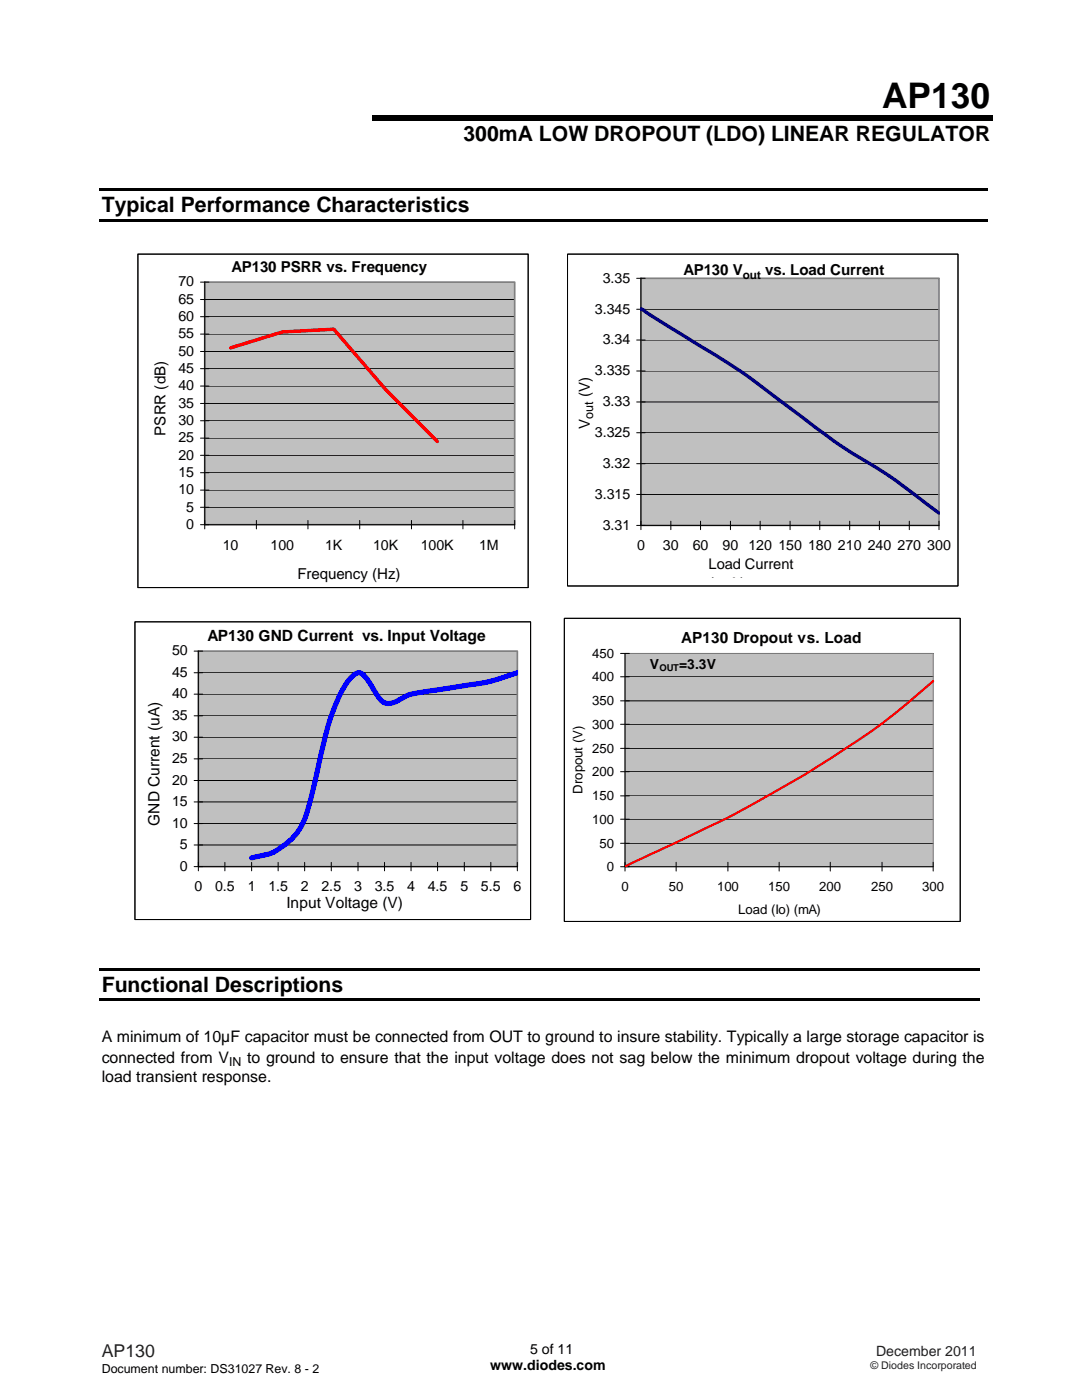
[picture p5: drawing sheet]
<svg xmlns="http://www.w3.org/2000/svg" width="216mm" height="279mm" viewBox="0 0 216 279" stroke-linecap="round" stroke-linejoin="round" font-family="sans-serif">
<path d="M19.8 37.6h177.2v.5h-177.2zM74.3 23.1h123.8v1.1h-123.8zM19.8 43.7h177.2v.5h-177.2z" fill="#000"/>
<path d="M27.5 50.7h77.9v66.6h-77.9z" fill="#fff"/>
<path d="M27.5 50.7h77.9v66.6h-77.9z" fill="none" stroke="#000" stroke-width=".2"/>
<path d="M40.9 56.3h61.8v48.4h-61.8z" fill="#c0c0c0"/>
<g fill="none" stroke="#000" stroke-width=".2">
<path d="M27.5 50.7h77.9v66.6h-77.9zM40 59.8h62.7M40 56.3h62.7M40.9 56.3v49.3M40 77h62.7M40 73.6h62.7M40 70.1h62.7M40 66.7h62.7M40 63.2h62.7M40 97.8h62.7M40 94.3h62.7M40 90.9h62.7"/>
<path d="M40 87.4h62.7M40 84h62.7M40 80.5h62.7M40 101.2h62.7M40 104.7h62.7M51.2 103.9v1.7M61.4 103.9v1.7M71.8 103.9v1.7M82.1 103.9v1.7M92.4 103.9v1.7M102.7 103.9v1.7"/>
</g>
<path d="M40.9 56.3h61.8v48.4h-61.8z" fill="none" stroke="#808080" stroke-width=".34"/>
<path d="M46 69.4l10.3-3.1 10.3-.6 10.3 12 10.4 10.4" fill="none" stroke="#f00" stroke-width=".68"/>
<path d="M113.3 50.7h77.9v66.2h-77.9z" fill="#fff"/>
<path d="M113.2 50.7h78v66.2h-78z" fill="none" stroke="#000" stroke-width=".2"/>
<path d="M127.9 55.5h59.5v49.4h-59.5z" fill="#c0c0c0"/>
<g fill="none" stroke="#000" stroke-width=".2">
<path d="M113.2 50.7h78v66.2h-78zM127 55.5h60.4M127.9 55.5v50.2M127 74h60.4M127 67.9h60.4M127 61.7h60.4M127 98.7h60.4M127 92.5h60.4M127 86.4h60.4M127 80.2h60.4M127 104.9h60.4M133.9 104v1.7"/>
<path d="M139.8 104v1.7M145.8 104v1.7M151.7 104v1.7M157.6 104v1.7M163.6 104v1.7M169.5 104v1.7M175.5 104v1.7M181.4 104v1.7M187.4 104v1.7"/>
</g>
<path d="M127.9 55.5h59.5v49.4h-59.5z" fill="none" stroke="#808080" stroke-width=".34"/>
<path d="M127.9 61.7l.3 .1 6.3 4a215.8 215.8 0 0 1 25.6 17.5 115.4 115.4 0 0 0 16.1 10.9l2.5 1.6 8.7 6.6" fill="none" stroke="#000080" stroke-width=".68"/>
<path d="M26.9 124.1h79v59.4h-79z" fill="#fff"/>
<path d="M26.9 124.1h79v59.4h-79z" fill="none" stroke="#000" stroke-width=".2"/>
<path d="M39.6 129.9h63.6v43.1h-63.6z" fill="#c0c0c0"/>
<g fill="none" stroke="#000" stroke-width=".2">
<path d="M26.9 124.1h79v59.4h-79zM38.7 138.5h64.5M38.7 134.3h64.5M38.7 129.9h64.5M39.6 129.9v43.9M38.7 155.8h64.5M38.7 151.4h64.5M38.7 147.1h64.5M38.7 142.9h64.5M38.7 168.6h64.5M38.7 164.4h64.5M38.7 160h64.5"/>
<path d="M38.7 173h64.5M44.9 172.1v1.7M50.2 172.1v1.7M55.5 172.1v1.7M60.8 172.1v1.7M66.1 172.1v1.7M71.4 172.1v1.7M76.7 172.1v1.7M82 172.1v1.7M87.3 172.1v1.7M92.6 172.1v1.7M97.9 172.1v1.7"/>
<path d="M103.2 172.1v1.7"/>
</g>
<path d="M39.6 129.9h63.6v43.1h-63.6z" fill="none" stroke="#808080" stroke-width=".34"/>
<path d="M103.2 134.3a38.2 38.2 0 0 1-10.6 2.5l-8 1.3a9.9 9.9 0 0 0-5.5 1.9 2.5 2.5 0 0 1-3.7-1.1l-1-1.6a8.9 8.9 0 0 0-2.2-2.9 1.28 1.28 0 0 0-1.7 .4 18.7 18.7 0 0 0-4.1 7.2 131.7 131.7 0 0 0-3.9 15.5l-.3 1.4a17.2 17.2 0 0 1-3.5 8.1 12.1 12.1 0 0 1-7.8 4l-.7 .2" fill="none" stroke="#00f" stroke-width="1"/>
<path d="M112.6 123.4h79v60.5h-79z" fill-rule="evenodd" fill="#fff" stroke="#000" stroke-width=".2"/>
<path d="M124.7 130.4h61.5v42.6h-61.5z" fill="#c0c0c0"/>
<g fill="none" stroke="#000" stroke-width=".2">
<path d="M112.6 123.4h79v60.5h-79zM123.8 139.9h62.4M123.8 135.1h62.4M123.8 130.4h62.4M124.7 130.4v43.4M123.8 158.8h62.4M123.8 154h62.4M123.8 149.4h62.4M123.8 144.5h62.4M123.8 168.3h62.4M123.8 163.5h62.4M123.8 173h62.4"/>
<path d="M134.9 172.1v1.7M145.2 172.1v1.7M155.5 172.1v1.7M165.7 172.1v1.7M176 172.1v1.7M186.2 172.1v1.7"/>
</g>
<path d="M124.7 130.4h61.5v42.6h-61.5z" fill="none" stroke="#808080" stroke-width=".2"/>
<path d="M186.2 135.9a131.2 131.2 0 0 1-20.5 15.5 265.2 265.2 0 0 1-35.9 19.1l-5 2.3" fill="none" stroke="#f00" stroke-width=".44"/>
<path d="M19.8 193.2h175.6v.5h-175.6zM19.8 199.3h175.6v.5h-175.6z" fill="#000"/>
<text font-size="7" x="176" y="21.6">AP130</text>
<g font-size="4.2">
<text x="92.5" y="28.1">300mA LOW DROPOUT (LDO) LINEAR REGULATOR</text>
<text x="20.3" y="42.4">Typical Performance Characteristics</text>
<text x="20.3" y="198">Functional Descriptions</text>
</g>
<text font-size="3.5" fill="#231f20" x="20.3" y="270.9">AP130</text>
<g font-size="3.4">
<text x="141.4" y="117.7">(</text>
<text x="145.4" y="117.7">A)</text>
</g>
<g font-size="3.2">
<text x="20.3" y="207.9">A minimum of 10µF capacitor must be connected from OUT to ground to insure stability. Typically a large storage capacitor is</text>
<text x="20.3" y="212.2">connected from V</text>
<text x="49.3" y="212.2">to ground to ensure that the input voltage does not sag below the minimum dropout voltage during the</text>
<text x="20.3" y="216">load transient response.</text>
</g>
<g font-size="3.1">
<text x="41.4" y="127.9">AP130 GND Current vs. Input Voltage</text>
<text x="135.9" y="128.3">AP130 Dropout vs. Load</text>
<text x="31.9" y="164.8" transform="rotate(-90 31.9 164.8)">GND Current (uA)</text>
<text x="57.1" y="181.1">Input Voltage (V)</text>
</g>
<g font-size="3">
<text x="46.2" y="54.4">AP130 PSRR vs. Frequency</text>
<text x="136.4" y="54.9">AP130 V</text>
<text x="152.7" y="54.9">vs. Load Current</text>
<text x="117.7" y="79.3" transform="rotate(-90 117.7 79.3)">(V)</text>
<text x="33" y="86.9" transform="rotate(-90 33 86.9)">PSRR (dB)</text>
<text x="117.7" y="85.6" transform="rotate(-90 117.7 85.6)">V</text>
<text x="59.3" y="115.6">Frequency (Hz)</text>
</g>
<text font-size="2.9" x="141.4" y="113.5">Load Current</text>
<g font-size="2.8">
<text x="35.6" y="57.2">70</text>
<text x="120.3" y="56.4">3.35</text>
<text x="35.6" y="64.1">60</text>
<text x="35.6" y="60.6">65</text>
<text x="118.7" y="62.6">3.345</text>
<text x="35.6" y="71">50</text>
<text x="35.6" y="67.5">55</text>
<text x="120.3" y="68.7">3.34</text>
<text x="35.6" y="77.9">40</text>
<text x="35.6" y="74.4">45</text>
<text x="118.7" y="74.9">3.335</text>
<text x="35.6" y="81.4">35</text>
<text x="120.3" y="81.1">3.33</text>
<text x="35.6" y="88.3">25</text>
<text x="35.6" y="84.8">30</text>
<text x="118.7" y="87.2">3.325</text>
<text x="35.6" y="95.2">15</text>
<text x="35.6" y="91.7">20</text>
<text x="120.3" y="93.4">3.32</text>
<text x="35.6" y="98.7">10</text>
<text x="118.7" y="99.5">3.315</text>
<text x="37.2" y="105.6">0</text>
<text x="37.2" y="102.1">5</text>
<text x="120.3" y="105.7">3.31</text>
<text x="44.5" y="109.7">10</text>
<text x="54" y="109.7">100</text>
<text x="64.9" y="109.7">1K</text>
<text x="74.4" y="109.7">10K</text>
<text x="84" y="109.7">100K</text>
<text x="95.6" y="109.7">1M</text>
<text x="127.1" y="109.8">0</text>
<text x="132.3" y="109.8">30</text>
<text x="138.2" y="109.8">60</text>
<text x="144.2" y="109.8">90</text>
<text x="149.3" y="109.8">120 150 180 210 240 270 300</text>
<text x="34.3" y="130.8">50</text>
<text x="34.3" y="135.1">45</text>
<text x="129.7" y="133.6">V</text>
<text x="135.5" y="133.6">=3.3V</text>
<text x="34.3" y="143.7">35</text>
<text x="34.3" y="139.4">40</text>
<text x="34.3" y="148">30</text>
<text x="34.3" y="152.3">25</text>
<text x="34.3" y="160.9">15</text>
<text x="34.3" y="156.6">20</text>
<text x="34.3" y="165.2">10</text>
<text x="35.9" y="173.8">0</text>
<text x="35.9" y="169.5">5</text>
<text x="38.8" y="177.9">0</text>
<text x="42.9" y="177.9">0.5</text>
<text x="49.4" y="177.9">1</text>
<text x="53.5" y="177.9">1.5</text>
<text x="60" y="177.9">2</text>
<text x="64.1" y="177.9">2.5</text>
<text x="70.7" y="177.9">3</text>
<text x="74.8" y="177.9">3.5</text>
<text x="81.2" y="177.9">4</text>
<text x="85.4" y="177.9">4.5</text>
<text x="91.9" y="177.9">5</text>
<text x="96" y="177.9">5.5</text>
<text x="102.5" y="177.9">6</text>
<text x="97.8" y="273.5">www.diodes.com</text>
<text x="105.8" y="270.2">5 of 11</text>
</g>
<text font-size="2.8" fill="#231f20" x="174.8" y="270.6">December 2011</text>
<g font-size="2.6">
<text x="118.2" y="131.3">450</text>
<text x="118.2" y="136">400</text>
<text x="118.2" y="140.8">350</text>
<text x="118.2" y="145.4">300</text>
<text x="118.2" y="154.9">200</text>
<text x="118.2" y="150.3">250</text>
<text x="116.2" y="158.4" transform="rotate(-90 116.2 158.4)">Dropout (V)</text>
<text x="118.2" y="159.7">150</text>
<text x="118.2" y="164.4">100</text>
<text x="119.6" y="169.2">50</text>
<text x="121.1" y="173.9">0</text>
<text x="124" y="177.8">0</text>
<text x="133.5" y="177.8">50</text>
<text x="143.1" y="177.8">100</text>
<text x="153.3" y="177.8">150</text>
<text x="163.5" y="177.8">200</text>
<text x="173.8" y="177.8">250</text>
<text x="184" y="177.8">300</text>
<text x="147.3" y="182.3">Load (Io) (mA)</text>
</g>
<g font-size="2.5">
<text x="118.4" y="83.6" transform="rotate(-90 118.4 83.6)">out</text>
<text x="45.7" y="212.7">IN</text>
<text x="20.3" y="274">Document number: DS31027 Rev. 8 - 2</text>
</g>
<text font-size="2.3" x="148.2" y="55.6">out</text>
<text font-size="2.1" fill="#231f20" x="173.7" y="273.2">© Diodes Incorporated</text>
<text font-size="1.9" x="131.6" y="133.9">OUT</text>
</svg>
